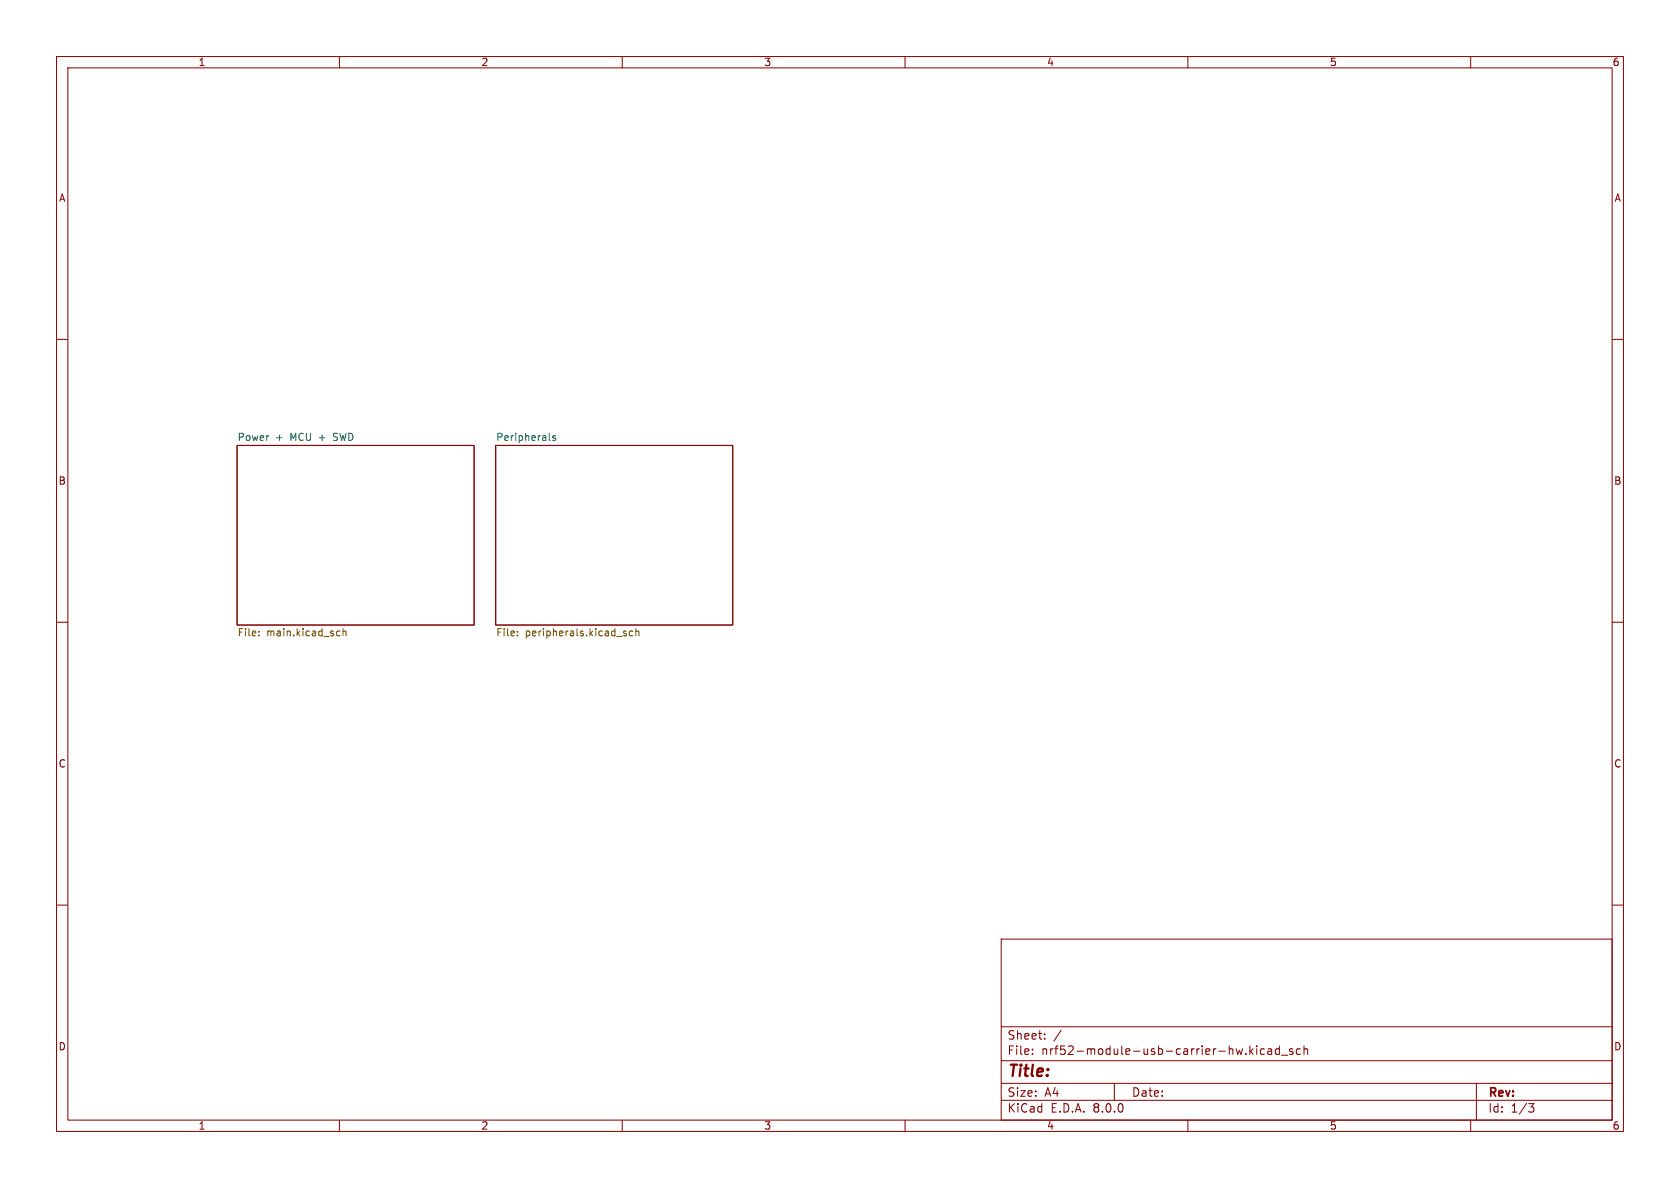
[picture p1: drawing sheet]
<svg xmlns="http://www.w3.org/2000/svg" width="297mm" height="210mm" viewBox="0 0 297 210" stroke-linecap="round" stroke-linejoin="round" font-family="sans-serif">
<g fill="none" stroke="#840000" stroke-width=".18">
<path d="M10 10h277v190h-277zM12 12h273v186h-273zM60 10v2M110 10v2M160 10v2M210 10v2M260 10v2M10 60h2M285 60h2M41.9 78.7h41.9v31.8h-41.9zM87.6 78.7h41.9v31.8h-41.9zM10 110h2"/>
<path d="M285 110h2M10 160h2M285 160h2M177 166h108v32h-108zM60 198v2M110 198v2M160 198v2M177 194.5h108M177 191.5h108M177 187.5h108M177 181.5h108M182.5 186.3v.1"/>
<path d="M182.5 185.5v.1M184.7 183.6v.1M184.7 182.8v.1M187.6 182.1l-1.3 2M197 191.5v3M210 198v2M221 184.9v1.5M221.1 185.8l.4 .6M221.5 185.4l-.5 .6M222.2 184.9v.1M222.2 185.4v1M223.5 185.5l-.4-.1-.3 .3v.4l.2 .2h.5"/>
<path d="M224.2 185.5h.5l.1 .9M224.8 185.8h-.5a.29 .29 0 0 0-.2 .3 .29 .29 0 0 0 .2 .3l.5-.1M226.2 185.5l-.5-.1-.2 .3v.4l.1 .2h.6M226.2 184.9v1.5M226.5 186.5h1.2M228.5 185.5l-.3-.1-.2 .2v.2l.5 .2v.3h-.5M229.9 185.5l-.4-.1-.3 .3v.4l.1 .2h.6M230.5 185.5l.2-.1 .4 .1 .1 .9M230.5 184.9v1.5M260 198v2M261 191.5v6.5M270.2 195.1h1l-.5 .6 .4 .1 .1 .5-.3 .3h-.4"/>
</g>
<path d="M97.1 77.7l.2 .2M98.2 77.1l-.3-.1-.2 .2 .1 .2 .4 .1v.3h-.5" fill="none" stroke="#006464" stroke-width=".18"/>
<g fill="none" stroke="#725600" stroke-width=".18">
<path d="M45.8 112.3v.1M45.8 111.6v.1M59.7 111.6h.4M60.1 112.3l-.4 .1M60.6 111.7l.2-.1h.3l.1 .8M60.6 111.1v1.3M91.5 112.3v.1M91.5 111.6v.1M110.4 112h.3l.1 .2-.2 .2h-.3M110.4 111.6h.3M111.9 111.6h-.4l-.2 .2 .1 .5h.5M112.4 111.7l.2-.1h.3v.8"/>
<path d="M112.4 111.1v1.3"/>
</g>
<text font-size="2.8" fill="#840000" x="178" y="190.9">Title:</text>
<g font-size="2.1" fill="#840000">
<text x="178" y="184">Sheet:</text>
<text x="178" y="186.7">File:</text>
<text x="184.1" y="186.7">nrf52-module-usb-carrier-hw.kicad_sch</text>
<text x="178" y="196.9">KiCad</text>
<text x="178" y="194.1">Size:</text>
<text x="184.7" y="194.1">A4</text>
<text x="185.7" y="196.9">E.D.A.</text>
<text x="193.3" y="196.9">8.0.0</text>
<text x="200" y="194.1">Date:</text>
<text x="263" y="194.3">Rev:</text>
<text x="263" y="196.9">Id:</text>
<text x="267.1" y="196.9">1/3</text>
</g>
<g font-size="1.8" fill="#840000">
<text x="35" y="11.9">1</text>
<text x="85" y="11.9">2</text>
<text x="135" y="11.9">3</text>
<text x="185" y="11.9">4</text>
<text x="235" y="11.9">5</text>
<text x="285" y="11.9">6</text>
<text x="10.3" y="35.9">A</text>
<text x="285.3" y="35.9">A</text>
<text x="10.3" y="85.9">B</text>
<text x="285.3" y="85.9">B</text>
<text x="10.3" y="135.9">C</text>
<text x="285.3" y="135.9">C</text>
<text x="10.3" y="185.9">D</text>
<text x="285.3" y="185.9">D</text>
<text x="35" y="199.9">1</text>
<text x="85" y="199.9">2</text>
<text x="135" y="199.9">3</text>
<text x="185" y="199.9">4</text>
<text x="235" y="199.9">5</text>
<text x="285" y="199.9">6</text>
</g>
<g font-size="1.8" fill="#006464">
<text x="41.9" y="78">Power</text>
<text x="48.7" y="78">+</text>
<text x="51.4" y="78">MCU +</text>
<text x="59.4" y="78">SWD</text>
<text x="87.6" y="78">Peripherals</text>
</g>
<g font-size="1.8" fill="#725600">
<text x="41.9" y="112.8">File:</text>
<text x="47.1" y="112.8">main.kicad_sch</text>
<text x="87.6" y="112.8">File:</text>
<text x="92.9" y="112.8">peripherals.kicad_sch</text>
</g>
</svg>
